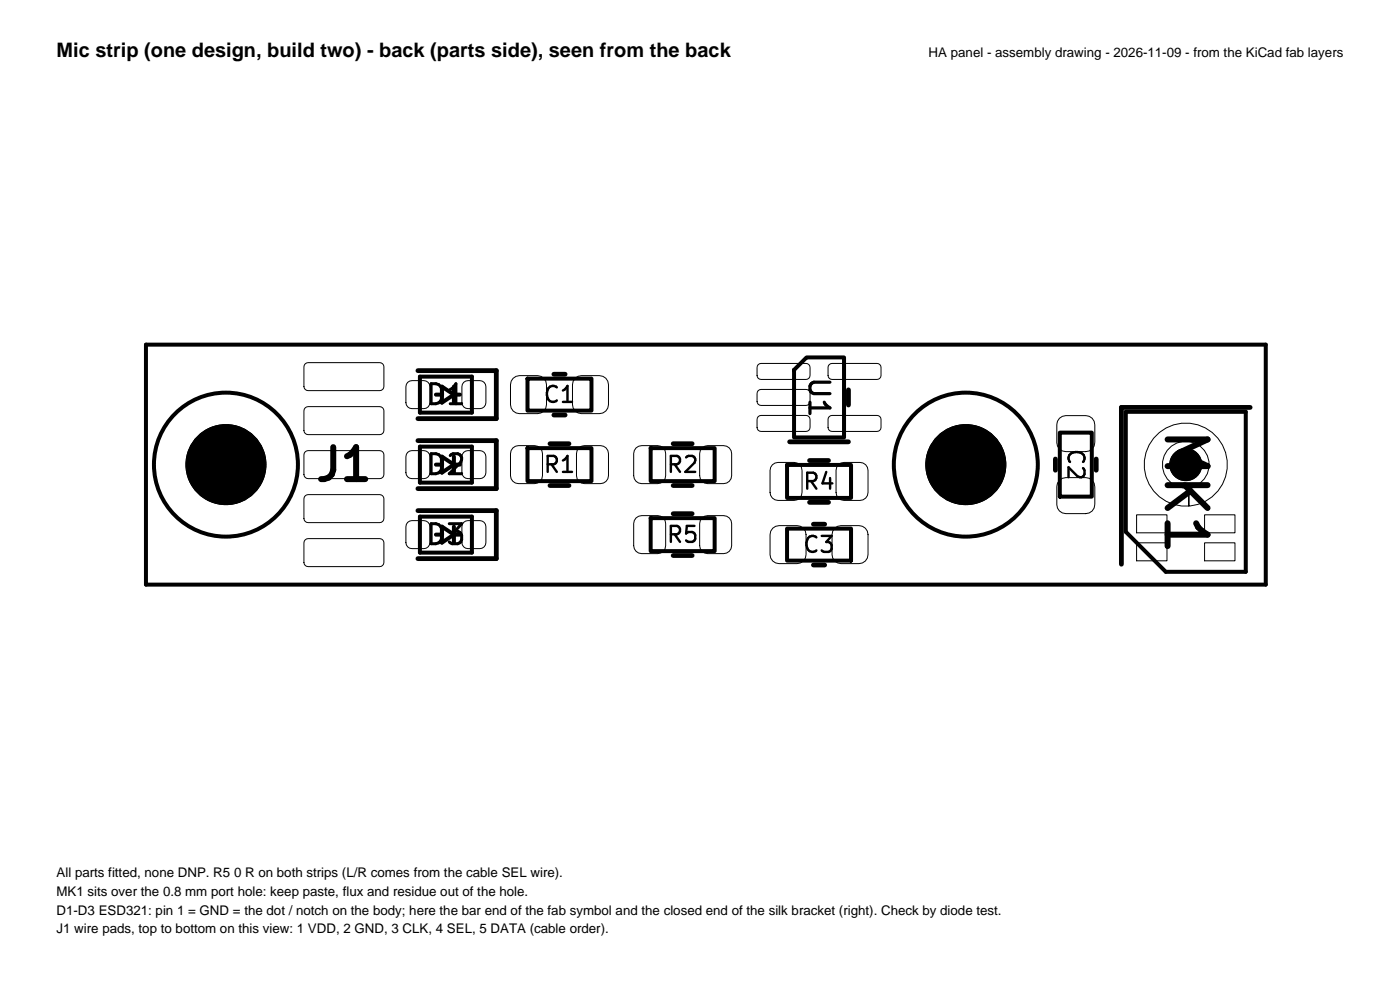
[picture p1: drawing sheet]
<svg xmlns="http://www.w3.org/2000/svg" width="297mm" height="210mm" viewBox="0 0 297 210" stroke-linecap="round" stroke-linejoin="round" font-family="sans-serif">
<path d="M73.6 101.6h3.9" fill="none" stroke="#000" stroke-width="1.3"/>
<g fill="none" stroke="#000" stroke-width=".85">
<path d="M31 73.1h237.5v50.9h-237.5zM89.1 79.9h11v7.6h-11zM168.5 78.5l2.6-2.7h8v17h-10.6zM89.1 94.7h11v7.7h-11zM111.9 80.3h13.6v6.8h-13.6zM111.9 95.1h13.6v7h-13.6zM138 95.1h13.6v7h-13.6zM167 98.6h13.5v7h-13.5zM224.8 91.8h6.8v13.5h-6.8zM238.8 87.4h25.5v33.9h-17l-8.5-8.5zM89.1 109.6h11v7.6h-11zM138 109.9h13.6v7h-13.6z"/>
<path d="M167 112.1h13.5v6.8h-13.5z"/>
<circle cx="47.9" cy="98.6" r="15.3"/>
<circle cx="204.9" cy="98.6" r="15.3"/>
</g>
<g fill="none" stroke="#000" stroke-width=".21">
<path d="M64.7 77.2l.7-.3h15.2a.89 .89 0 0 1 .8 .9v4.2a.89 .89 0 0 1-.8 .9h-15.2a.89 .89 0 0 1-.9-.9v-4.2zM160.9 77.3l.6-.2h9.5a.85 .85 0 0 1 .8 .8v1.7a.85 .85 0 0 1-.8 .9h-9.5a.85 .85 0 0 1-.9-.9v-1.7zM175.9 77.3l.6-.2h9.6a.85 .85 0 0 1 .8 .8v1.7a.85 .85 0 0 1-.8 .9h-9.6a.85 .85 0 0 1-.8-.9v-1.7zM64.7 86.5l.7-.2h15.2a.89 .89 0 0 1 .8 .8v4.2a.89 .89 0 0 1-.8 .9h-15.2a.89 .89 0 0 1-.9-.9v-4.2zM64.7 95.8l.7-.2h15.2a.89 .89 0 0 1 .8 .9v4.1a.89 .89 0 0 1-.8 .9h-15.2a.89 .89 0 0 1-.9-.9v-4.1zM86.5 81.1l.9-.4h2.5a1.27 1.27 0 0 1 1.3 1.3v3.4a1.27 1.27 0 0 1-1.3 1.3h-2.5a1.27 1.27 0 0 1-1.3-1.3v-3.4zM86.5 96l.9-.4h2.5a1.27 1.27 0 0 1 1.3 1.3v3.4a1.27 1.27 0 0 1-1.3 1.2h-2.5a1.27 1.27 0 0 1-1.3-1.2v-3.4zM98.4 81.1l.9-.4h2.5a1.27 1.27 0 0 1 1.3 1.3v3.4a1.27 1.27 0 0 1-1.3 1.3h-2.5a1.27 1.27 0 0 1-1.3-1.3v-3.4zM98.4 96l.9-.4h2.5a1.27 1.27 0 0 1 1.3 1.3v3.4a1.27 1.27 0 0 1-1.3 1.2h-2.5a1.27 1.27 0 0 1-1.3-1.2v-3.4zM108.8 95l.5-.3 .7-.2h3.4a1.7 1.7 0 0 1 1.7 1.7v4.7a1.7 1.7 0 0 1-1.7 1.7h-3.4a1.7 1.7 0 0 1-1.7-1.7v-4.7l.1-.6zM108.9 80.2l.6-.4 .7-.1h3.8a1.91 1.91 0 0 1 1.9 1.9v4.2a1.91 1.91 0 0 1-1.9 1.9h-3.8a1.91 1.91 0 0 1-1.9-1.9v-4.2l.1-.7zM122 80.2l.6-.4 .8-.1h3.8a1.91 1.91 0 0 1 1.9 1.9v4.2a1.91 1.91 0 0 1-1.9 1.9h-3.8a1.91 1.91 0 0 1-2-1.9v-4.2l.2-.7z"/>
<path d="M122.8 95l.5-.3 .7-.2h3.4a1.7 1.7 0 0 1 1.7 1.7v4.7a1.7 1.7 0 0 1-1.7 1.7h-3.4a1.7 1.7 0 0 1-1.7-1.7v-4.7l.1-.6zM134.9 95l.6-.3 .6-.2h3.4a1.7 1.7 0 0 1 1.7 1.7v4.7a1.7 1.7 0 0 1-1.7 1.7h-3.4a1.7 1.7 0 0 1-1.7-1.7v-4.7l.2-.6zM148.9 95l.6-.3 .6-.2h3.4a1.7 1.7 0 0 1 1.7 1.7v4.7a1.7 1.7 0 0 1-1.7 1.7h-3.4a1.7 1.7 0 0 1-1.7-1.7v-4.7l.2-.6zM160.9 82.9l.6-.3h9.5a.85 .85 0 0 1 .8 .9v1.7a.85 .85 0 0 1-.8 .8h-9.5a.85 .85 0 0 1-.9-.8v-1.7zM160.9 88.4l.6-.3h9.5a.85 .85 0 0 1 .8 .9v1.7a.85 .85 0 0 1-.8 .8h-9.5a.85 .85 0 0 1-.9-.8v-1.7zM163.9 98.6l.5-.4 .7-.1h3.4a1.7 1.7 0 0 1 1.6 1.7v4.7a1.7 1.7 0 0 1-1.6 1.7h-3.4a1.7 1.7 0 0 1-1.7-1.7v-4.7l.1-.7zM175.9 88.4l.6-.3h9.6a.85 .85 0 0 1 .8 .9v1.7a.85 .85 0 0 1-.8 .8h-9.6a.85 .85 0 0 1-.8-.8v-1.7zM177.9 98.6l.5-.4 .7-.1h3.4a1.7 1.7 0 0 1 1.6 1.7v4.7a1.7 1.7 0 0 1-1.6 1.7h-3.4a1.7 1.7 0 0 1-1.7-1.7v-4.7l.1-.7zM224.8 88.7l.6-.4 .7-.1h4.2a1.91 1.91 0 0 1 2 1.9v3.8a1.91 1.91 0 0 1-2 1.9h-4.2a1.91 1.91 0 0 1-1.9-1.9v-3.8l.1-.8zM244.7 93a8.8 8.8 0 0 1 14.7 1.5 8.8 8.8 0 0 1-7.2 12.8v-3.8a5 5 0 0 0 3.5-7.6 5 5 0 0 0-8.3 0 5 5 0 0 0 3.5 7.6h1.3v3.8a8.8 8.8 0 0 1-8.5-4.7 8.8 8.8 0 0 1 1-9.6zM64.7 105.2l.7-.3h15.2a.89 .89 0 0 1 .8 .9v4.2a.89 .89 0 0 1-.8 .9h-15.2a.89 .89 0 0 1-.9-.9v-4.2zM64.7 114.5l.7-.2h15.2a.89 .89 0 0 1 .8 .8v4.2a.89 .89 0 0 1-.8 .9h-15.2a.89 .89 0 0 1-.9-.9v-4.2z"/>
<path d="M86.5 110.8l.9-.4h2.5a1.27 1.27 0 0 1 1.3 1.3v3.4a1.27 1.27 0 0 1-1.3 1.3h-2.5a1.27 1.27 0 0 1-1.3-1.3v-3.4zM98.4 110.8l.9-.4h2.5a1.27 1.27 0 0 1 1.3 1.3v3.4a1.27 1.27 0 0 1-1.3 1.3h-2.5a1.27 1.27 0 0 1-1.3-1.3v-3.4zM134.9 109.9l.6-.4 .6-.1h3.4a1.7 1.7 0 0 1 1.7 1.7v4.6a1.7 1.7 0 0 1-1.7 1.7h-3.4a1.7 1.7 0 0 1-1.7-1.7v-4.6l.2-.7zM148.9 109.9l.6-.4 .6-.1h3.4a1.7 1.7 0 0 1 1.7 1.7v4.6a1.7 1.7 0 0 1-1.7 1.7h-3.4a1.7 1.7 0 0 1-1.7-1.7v-4.6l.2-.7zM163.9 112.1l.6-.5 .8-.1h3.8a1.91 1.91 0 0 1 1.9 1.9v4.2a1.91 1.91 0 0 1-1.9 2h-3.8a1.91 1.91 0 0 1-1.9-2v-4.2l.1-.7zM177.1 112.1l.6-.5 .7-.1h3.8a1.91 1.91 0 0 1 1.9 1.9v4.2a1.91 1.91 0 0 1-1.9 2h-3.8a1.91 1.91 0 0 1-1.9-2v-4.2l.2-.7zM224.8 101.9l.6-.4 .7-.2h4.2a1.91 1.91 0 0 1 2 1.9v3.8a1.91 1.91 0 0 1-2 2h-4.2a1.91 1.91 0 0 1-1.9-2v-3.8l.1-.7zM241.1 115.1h6.5v3.9h-6.5zM241.1 109.2h6.5v3.8h-6.5zM255.5 115.1h6.5v3.9h-6.5zM255.5 109.2h6.5v3.8h-6.5z"/>
<circle cx="47.9" cy="98.6" r="8.5"/>
<circle cx="204.9" cy="98.6" r="8.5"/>
</g>
<g fill="none" stroke="#000" stroke-width="1">
<path d="M88.7 78.6h16.6v10.2h-16.6M117.5 79.4h2.4M88.7 93.5h16.6v10.1h-16.6M116.7 94.1h4M117.5 88h2.4M142.8 94.1h4M167.5 93.7h12.5M171.7 97.7h4.1M180 82.7v3.2M223.9 97.4v2.4M232.6 97.4v2.4M265.2 86.4h-27.3v33.3"/>
<path d="M88.7 108.3h16.6v10.2h-16.6M116.7 103h4M142.8 103h4M142.8 109h4M142.8 117.8h4M171.7 106.6h4.1M172.6 111.2h2.3M172.6 119.9h2.3"/>
</g>
<g fill="#000" stroke="#000" stroke-width=".21">
<circle cx="47.9" cy="98.6" r="8.5"/>
<circle cx="204.9" cy="98.6" r="8.5"/>
</g>
<text font-size="11.8" x="245.4" y="90.1" transform="rotate(90 245.4 90.1)">MK1</text>
<text font-size="9.5" x="65.9" y="103.9">J1</text>
<g font-size="5.9">
<text x="170.6" y="79.5" transform="rotate(90 170.6 79.5)">U1</text>
<text x="89.9" y="86.8">D1</text>
<text x="89.9" y="101.6">D2</text>
<text x="89.9" y="116.5">D3</text>
</g>
<g font-size="4.7">
<text x="115" y="86.2">C1</text>
<text x="225.8" y="94.8" transform="rotate(90 225.8 94.8)">C2</text>
<text x="115" y="101">R1</text>
<text x="141.1" y="101">R2</text>
<text x="170" y="104.6">R4</text>
<text x="141.1" y="115.9">R5</text>
<text x="170" y="118">C3</text>
</g>
<text font-size="4.2" x="12" y="12">Mic strip (one design, build two) - back (parts side), seen from the back</text>
<g font-size="2.8">
<text x="197" y="12">HA panel - assembly drawing - 2026-11-09 - from the KiCad fab layers</text>
<text x="12" y="186">All parts fitted, none DNP. R5 0 R on both strips (L/R comes from the cable SEL wire).</text>
<text x="12" y="190">MK1 sits over the 0.8 mm port hole: keep paste, flux and residue out of the hole.</text>
<text x="12" y="194">D1-D3 ESD321: pin 1 = GND = the dot / notch on the body; here the bar end of the fab symbol and the closed end of the silk bracket (right). Check by diode test.</text>
<text x="12" y="198">J1 wire pads, top to bottom on this view: 1 VDD, 2 GND, 3 CLK, 4 SEL, 5 DATA (cable order).</text>
</g>
</svg>
